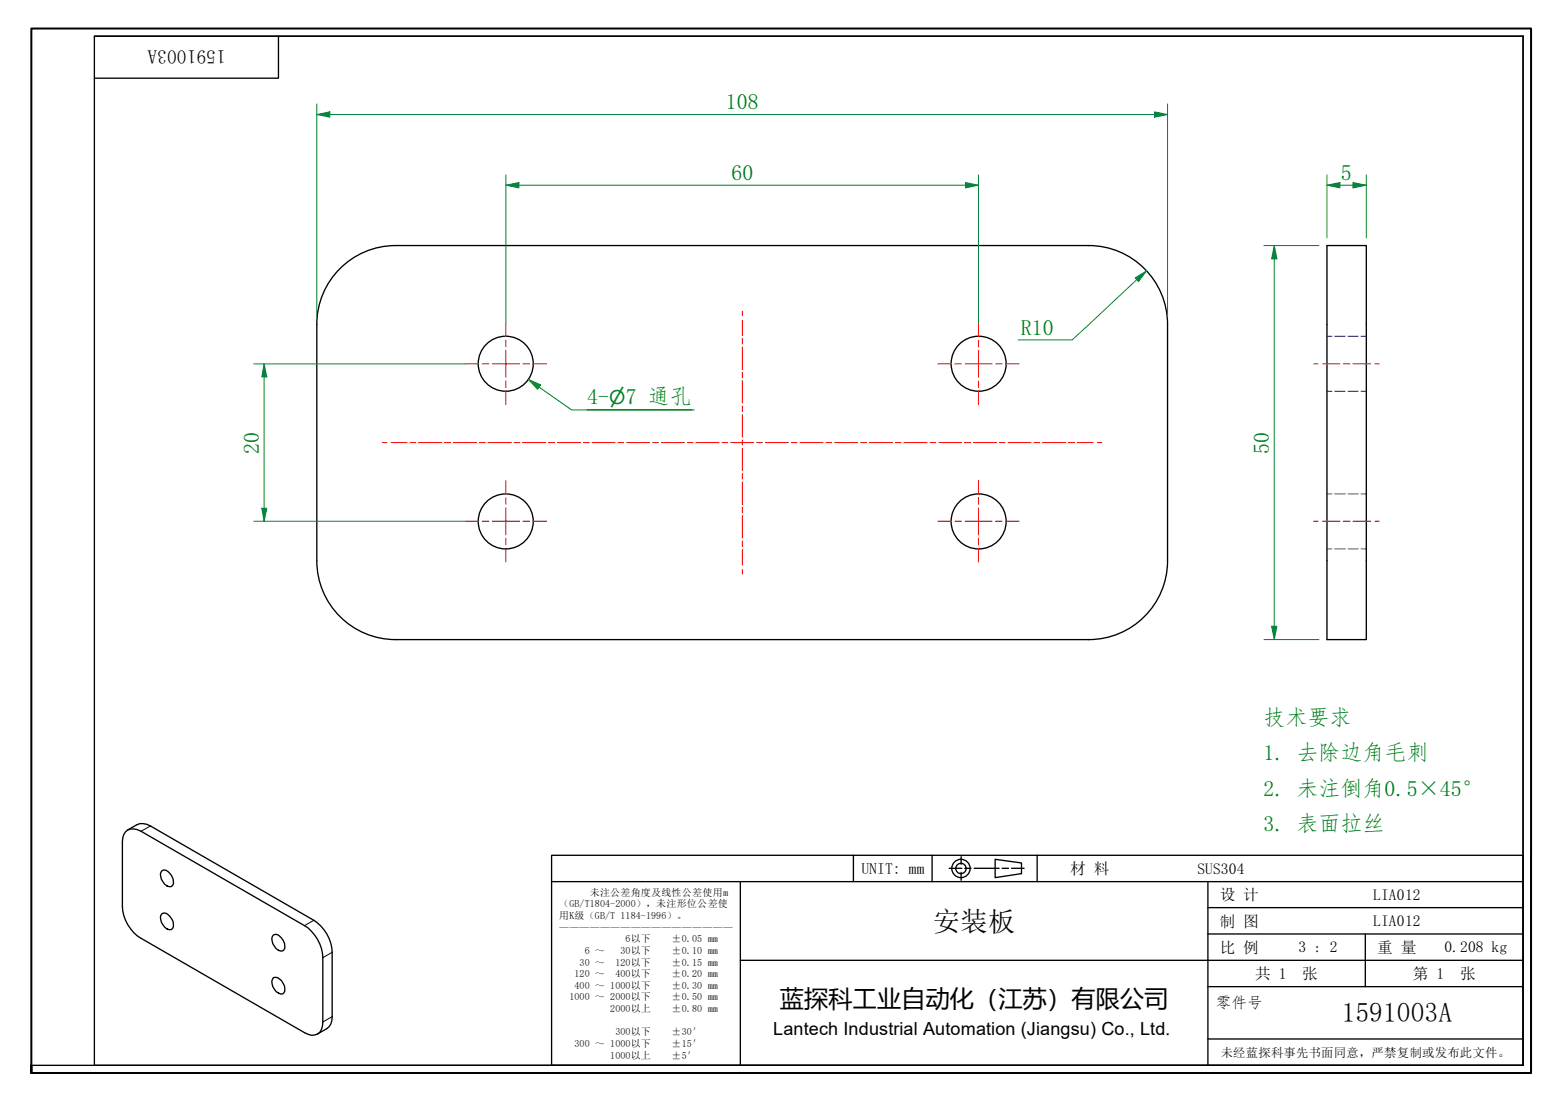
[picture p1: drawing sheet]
<svg xmlns="http://www.w3.org/2000/svg" width="297mm" height="210mm" viewBox="0 0 297 210" stroke-linecap="round" stroke-linejoin="round" font-family="sans-serif">
<g fill="none" stroke="#000" stroke-width=".25">
<path d="M75.3 46.8h132a15 15 0 0 1 15 15M75.3 46.8a15 15 0 0 0-15 15M252.7 46.8h7.5v75h-7.5zM60.3 61.8v45M222.3 61.8v45M60.3 106.8a15 15 0 0 0 15 15M222.3 106.8a15 15 0 0 1-15 15h-132M23.9 158.5a2.23 2.23 0 0 1 3-.2l31.1 18a7.6 7.6 0 0 1 3.5 6.1v12.3a2.29 2.29 0 0 1-1.6 2.4l-.6 .1-1.3-.5-31.1-18a7.5 7.5 0 0 1-3.6-6.1v-12.2l.3-1.4zM24.3 158.1l1.8-1a2.8 2.8 0 0 1 2.5 .2l31.2 18a7.6 7.6 0 0 1 3.4 6.1v12.2a2.48 2.48 0 0 1-1 2.3l-1.7 1M30.9 174a1.16 1.16 0 0 1 1.5 .6 1.69 1.69 0 0 1 .2 2.5 2.16 2.16 0 0 1-2.1-2.4zM30.9 165.8a1.16 1.16 0 0 1 1.5 .6 2.03 2.03 0 0 1 .4 2.3 1.17 1.17 0 0 1-1.7-.7 1.84 1.84 0 0 1-.2-2.2zM52.1 178.1a1.16 1.16 0 0 1 1.5 .6 2.03 2.03 0 0 1 .4 2.2 1.17 1.17 0 0 1-1.7-.7 1.84 1.84 0 0 1-.2-2.1z"/>
<path d="M52.1 186.2a2.01 2.01 0 0 1 2.1 2.1v.5l-.4 .5a2.26 2.26 0 0 1-1.9-2.8z"/>
<circle cx="96.3" cy="69.3" r="5.2"/>
<circle cx="186.3" cy="69.3" r="5.2"/>
<circle cx="96.3" cy="99.3" r="5.2"/>
<circle cx="186.3" cy="99.3" r="5.2"/>
</g>
<g fill="none" stroke="#00f" stroke-width=".19">
<path d="M252.7 64h.9M252.7 74.5h.9M254.1 64h2.1M254.1 74.5h2.1M256.7 64h1.9M256.7 74.5h1.9M259.1 64h1.1M259.1 74.5h1.1M252.7 94.1h.9M254.1 94.1h2.1M256.7 94.1h1.9M259.1 94.1h1.1"/>
<path d="M252.7 104.6h.9M254.1 104.6h2.1M256.7 104.6h1.9M259.1 104.6h1.1"/>
</g>
<path d="M28.6 157.3l-1.7 1M59.8 175.3l-1.8 1M63.2 181.4l-1.7 1M63.2 193.6l-1.7 1.1" fill="none" stroke="#000" stroke-width=".19"/>
<path d="M6 204.4v-1.5v1.5M6 202.9v-197.5h285.5v199h-285.5" fill="none" stroke="#000" stroke-width=".38"/>
<path d="M18 6.9h272v196h-272zM18 6.9h272M53 6.9v8h-35M290 6.9v196h-284" fill="none" stroke="#000" stroke-width=".25"/>
<g fill="none" stroke="#000" stroke-width=".25">
<path d="M105 162.9h185v40h-185zM105 167.9h185M141 167.9v35M162.5 162.9v5M177.5 162.9v5M180.7 165.4h2.4M183 163.2v1.4M183 166.2v1.5M183.7 165.4h1.2M185.5 165.4h4.7M189.5 163.7l5 .7v2l-5 .8zM190.8 165.4h1.2"/>
<path d="M192.6 165.4h2.4M197.5 162.9v5M230 167.9v35M230 177.9h60M230 172.9h60M260 177.9v10M291.5 162.9v41.5h-186.5M141 182.9h149M230 197.9h60M230 187.9h60"/>
<circle cx="183" cy="165.4" r="1.75"/>
<circle cx="183" cy="165.4" r=".98"/>
</g>
<g fill="none" stroke="#f00" stroke-width=".19">
<path d="M88.6 69.3h2.6M91.8 69.3h1.3M93.7 69.3h5.2M96.3 61.6v2.5M96.3 64.8v1.3M96.3 66.7v5.2M96.3 72.6v1.2M96.3 74.5v2.6M99.6 69.3h1.2M101.5 69.3h2.6M178.6 69.3h2.6M181.8 69.3h1.3"/>
<path d="M183.8 69.3h5.1M186.3 61.6v2.5M186.3 64.8v1.3M186.3 66.7v5.2M186.3 72.6v1.2M186.3 74.5v2.6M189.5 69.3h1.3M191.5 69.3h2.6M88.6 99.3h2.6M91.8 99.3h1.3M93.7 99.3h5.2M96.3 91.5v2.6"/>
<path d="M96.3 94.8v1.2M96.3 96.7v5.2M99.6 99.3h1.2M101.5 99.3h2.6M178.6 99.3h2.6M181.8 99.3h1.3M183.8 99.3h5.1M186.3 91.5v2.6M186.3 94.8v1.2M186.3 96.7v5.2M189.5 99.3h1.3M191.5 99.3h2.6"/>
<path d="M96.3 102.5v1.3M96.3 104.5v2.5M186.3 102.5v1.3M186.3 104.5v2.5"/>
</g>
<g fill="none" stroke="#f00" stroke-width=".19">
<path d="M141.4 59.3v.8M141.4 61v2.9M141.4 64.5v1.1M141.4 66.1v4.3M141.4 70.9v1.1M141.4 72.5v4.3M141.4 77.3v1.1M141.4 79v4.2M250.1 69.3h.9M251.8 69.3h3.3M255.8 69.3h1.2M257.6 69.3h3.4"/>
<path d="M261.8 69.3h.8M72.8 84.3h.9M74.5 84.3h3M78.1 84.3h1.1M79.7 84.3h4.4M84.6 84.3h1.2M86.3 84.3h4.4M91.2 84.3h1.2M92.9 84.3h4.4M97.9 84.3h1.1M99.5 84.3h4.4M104.5 84.3h1.1"/>
<path d="M106.1 84.3h4.5M111.1 84.3h1.1M112.7 84.3h4.4M117.7 84.3h1M119.3 84.3h4.4M124.3 84.3h1M125.9 84.3h4.4M130.9 84.3h1.1M132.5 84.3h4.4M137.5 84.3h1.1M139.1 84.3h4.4M141.4 83.8v1"/>
<path d="M141.4 85.4v4.2M141.4 90.2v1.1M141.4 91.8v4.3M141.4 96.6v1.1M141.4 98.2v4.3M144.1 84.3h1.1M145.7 84.3h4.4M150.7 84.3h1.1M152.3 84.3h4.4M157.3 84.3h1.1M158.9 84.3h4.4M163.9 84.3h1.1"/>
<path d="M165.5 84.3h4.4M170.5 84.3h1.1M172.1 84.3h4.4M177.1 84.3h1.1M178.8 84.3h4.3M183.6 84.3h1.2M185.3 84.3h4.4M190.2 84.3h1.2M191.9 84.3h4.4M196.8 84.3h1.2M198.5 84.3h4.4M203.5 84.3h1.1"/>
<path d="M205.1 84.3h3.1M209 84.3h.8M250.1 99.3h.9M251.8 99.3h3.3M255.8 99.3h1.2M257.6 99.3h3.4M261.8 99.3h.8M141.4 103v1.1M141.4 104.7v2.9M141.4 108.5v.8"/>
</g>
<path d="M96.3 35.3h2.5" fill="none" stroke="#00803f" stroke-width=".19"/>
<path d="M96.3 35.3l2.5-.5v1z" fill="#00803f"/>
<path d="M96.3 35.3l2.5-.5v1zM183.8 35.3h2.5" fill="none" stroke="#00803f" stroke-width=".19"/>
<path d="M183.8 34.8l2.5 .5-2.5 .5z" fill="#00803f"/>
<path d="M96.3 33.3v28.3M98.8 35.3h85M183.8 34.8l2.5 .5-2.5 .5zM186.3 33.3v28.3M257.6 35.3h2.6" fill="none" stroke="#00803f" stroke-width=".19"/>
<path d="M257.6 34.8l2.6 .5-2.6 .5z" fill="#00803f"/>
<path d="M252.7 35.3h2.4M257.6 34.8l2.6 .5-2.6 .5z" fill="none" stroke="#00803f" stroke-width=".19"/>
<path d="M252.7 35.3l2.4-.5v1z" fill="#00803f"/>
<path d="M252.7 35.3l2.4-.5v1zM252.7 33.3v12M255.1 35.3h2.5M260.2 33.3v12M50.3 69.3v2.5" fill="none" stroke="#00803f" stroke-width=".19"/>
<path d="M50.3 69.3l.5 2.5h-1z" fill="#00803f"/>
<path d="M50.3 69.3l.5 2.5h-1zM50.3 96.8v2.5" fill="none" stroke="#00803f" stroke-width=".19"/>
<path d="M49.8 96.8h1l-.5 2.5z" fill="#00803f"/>
<path d="M242.6 46.8v2.5M48.3 69.3h40.3M50.3 71.8v25M48.3 99.3h40.3M49.8 96.8h1l-.5 2.5z" fill="none" stroke="#00803f" stroke-width=".19"/>
<path d="M242.6 46.8l.5 2.5h-1z" fill="#00803f"/>
<path d="M242.6 46.8l.5 2.5h-1zM242.6 119.3v2.5" fill="none" stroke="#00803f" stroke-width=".19"/>
<path d="M242.1 119.3h1l-.5 2.5z" fill="#00803f"/>
<path d="M60.3 21.8h2.5M240.7 46.8h10.4M242.6 49.3v70M242.1 119.3h1l-.5 2.5zM240.7 121.8h10.4" fill="none" stroke="#00803f" stroke-width=".19"/>
<path d="M60.3 21.8l2.5-.5v1z" fill="#00803f"/>
<path d="M60.3 21.8l2.5-.5v1zM219.8 21.8h2.5" fill="none" stroke="#00803f" stroke-width=".19"/>
<path d="M219.8 21.3l2.5 .5-2.5 .5z" fill="#00803f"/>
<path d="M60.3 19.8v40.5M222.3 19.8v40.5M62.8 21.8h157M219.8 21.3l2.5 .5-2.5 .5z" fill="none" stroke="#00803f" stroke-width=".19"/>
<path d="M100.6 72.3l2.1 1.5M111.8 78.1h20" fill="none" stroke="#008000" stroke-width=".19"/>
<path d="M100.6 72.3l2.3 1-.5 .8z" fill="#008000"/>
<path d="M100.6 72.3l2.3 1-.5 .8zM102.7 73.8l6.1 4.3h23.4" fill="none" stroke="#008000" stroke-width=".19"/>
<path d="M218.3 51.6l-1.8 1.6" fill="none" stroke="#00803f" stroke-width=".19"/>
<path d="M216.2 52.9l2.1-1.3-1.5 2z" fill="#00803f"/>
<path d="M216.2 52.9l2.1-1.3-1.5 2zM216.5 53.2l-12.3 11.5h-10.3" fill="none" stroke="#00803f" stroke-width=".19"/>
<g font-size="5.2">
<text x="177.6" y="177.3">安装板</text>
<text x="255.5" y="194.7">1591003A</text>
</g>
<text font-size="4.6" x="148.5" y="191.9">蓝探科工业自动化（江苏）有限公司</text>
<g font-size="4.2" fill="#008000">
<text x="138.2" y="20.7">108</text>
<text x="139.3" y="34.3">60</text>
<text x="255.3" y="34.3">5</text>
<text x="194.4" y="63.7">R10</text>
<text x="111.8" y="76.9">4-</text>
<text x="119.2" y="76.9">7 通孔</text>
<text x="49.3" y="86.4" transform="rotate(-90 49.3 86.4)">20</text>
<text x="241.6" y="86.4" transform="rotate(-90 241.6 86.4)">50</text>
<text x="240.6" y="138.1">技术要求</text>
<text x="240.6" y="144.8">1. 去除边角毛刺</text>
<text x="240.6" y="151.5">2. 未注倒角0.5×45°</text>
<text x="240.6" y="158.3">3. 表面拉丝</text>
</g>
<text font-size="3.7" x="43" y="9.6" transform="rotate(180 43 9.6)">1591003A</text>
<text font-size="3.6" fill="#008000" x="116" y="76.9">⌀</text>
<text font-size="3.4" x="147.2" y="197.1">Lantech Industrial Automation (Jiangsu) Co., Ltd.</text>
<g font-size="3">
<text x="164" y="166.4">UNIT: mm</text>
<text x="203.8" y="166.5">材 料</text>
<text x="228" y="166.4">SUS304</text>
<text x="232.3" y="171.5">设 计</text>
<text x="261.5" y="171.4">LIA012</text>
<text x="232.3" y="176.5">制 图</text>
<text x="261.5" y="176.4">LIA012</text>
<text x="232.3" y="181.5">比 例</text>
<text x="247.3" y="181.4">3 : 2</text>
<text x="262.3" y="181.5">重 量</text>
<text x="275" y="181.3">0.208 kg</text>
<text x="231.5" y="191.9">零件号</text>
<text x="239" y="186.5">共 1</text>
<text x="248" y="186.5">张</text>
<text x="269" y="186.5">第 1</text>
<text x="278" y="186.5">张</text>
</g>
<text font-size="2.3" x="232.5" y="201.3">未经蓝探科事先书面同意，严禁复制或发布此文件。</text>
<g font-size="1.9">
<text x="106.5" y="172.8">（GB/T1804-2000），未注形位公差使</text>
<text x="112.3" y="170.6">未注公差角度及线性公差使用m</text>
<text x="106.5" y="175">用K级（GB/T 1184-1996）。</text>
<text x="106.5" y="177.3">—————————————————</text>
<text x="119.1" y="179.5">6以下</text>
<text x="127.9" y="179.5">±0.05 mm</text>
<text x="110.4" y="183.9">30 ～</text>
<text x="111.4" y="181.7">6 ～</text>
<text x="117.2" y="183.9">120以下</text>
<text x="118.2" y="181.7">30以下</text>
<text x="127.9" y="181.7">±0.10 mm</text>
<text x="127.9" y="183.9">±0.15 mm</text>
<text x="108.5" y="190.5">1000 ～ 2000以下</text>
<text x="109.4" y="186.1">120 ～</text>
<text x="109.4" y="188.3">400 ～ 1000以下</text>
<text x="117.2" y="186.1">400以下</text>
<text x="127.9" y="186.1">±0.20 mm</text>
<text x="127.9" y="188.3">±0.30 mm</text>
<text x="127.9" y="190.5">±0.50 mm</text>
<text x="116.2" y="192.8">2000以上</text>
<text x="117.2" y="197.2">300以下</text>
<text x="127.9" y="192.8">±0.80 mm</text>
<text x="127.9" y="197.2">±30′</text>
<text x="109.4" y="199.4">300 ～ 1000以下</text>
<text x="116.2" y="201.6">1000以上</text>
<text x="127.9" y="199.4">±15′</text>
<text x="127.9" y="201.6">±5′</text>
</g>
</svg>
